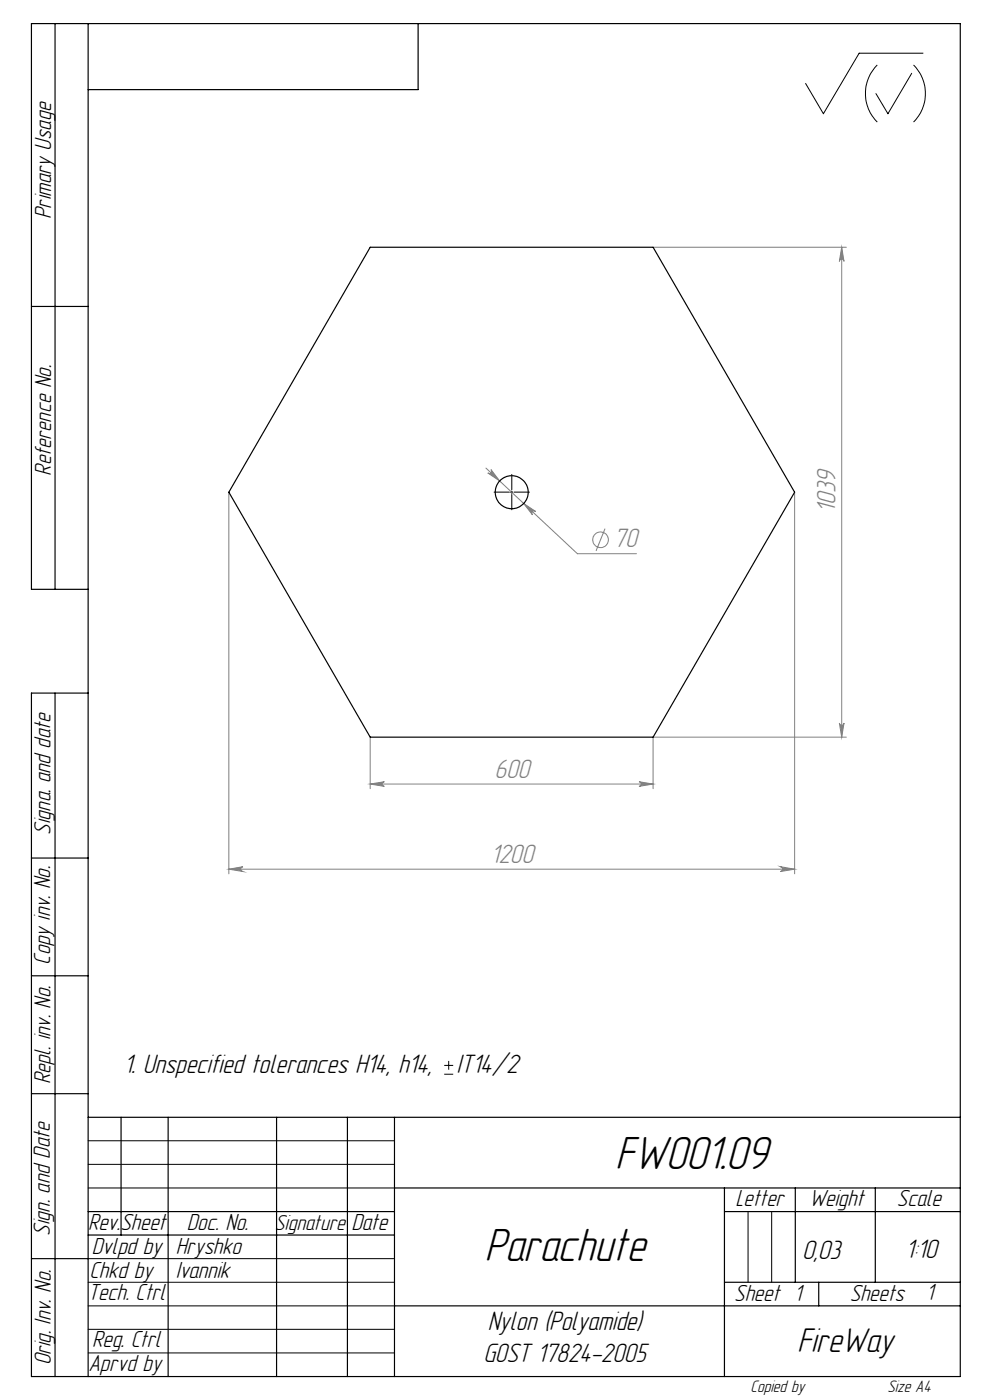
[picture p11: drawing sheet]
<svg xmlns="http://www.w3.org/2000/svg" width="210mm" height="297mm" viewBox="0 0 210 297" stroke-linecap="round" stroke-linejoin="round" font-family="sans-serif">
<g fill="none" stroke="#808080" stroke-width=".21">
<path d="M138.7 52.5h40.8M178.5 52.5v103.9M178.5 52.5l.5 3a.49 .49 0 0 0-.5-.5 .49 .49 0 0 0-.5 .5zM103.1 99.3l19.4 18.2h12.5M104.1 99.6l1.9 2.4-2.5-1.7a.49 .49 0 0 0 .6 0 .49 .49 0 0 0 0-.7zM48.5 104.6v80.8M111.1 106.8l2.5 1.7a.49 .49 0 0 0-.7 0 .49 .49 0 0 0 .1 .7zM128.3 112.1l-1.9 4.8M168.6 104.6v80.8M78.5 156.6v10.7M138.5 156.6v10.7M138.7 156.4h40.8"/>
<path d="M178 153.4a.49 .49 0 0 0 .5 .4 .49 .49 0 0 0 .5-.4l-.5 3zM78.5 166.3l3-.5a.49 .49 0 0 0-.4 .5 .49 .49 0 0 0 .4 .5zM78.5 166.3h60M135.5 165.8l3 .5-3 .5a.49 .49 0 0 0 .5-.5 .49 .49 0 0 0-.5-.5zM48.5 184.4l3-.5a.51 .51 0 0 0-.4 .5 .51 .51 0 0 0 .4 .5zM48.5 184.4h120.1M165.6 183.9l3 .5-3 .5a.51 .51 0 0 0 .4-.5 .51 .51 0 0 0-.4-.5z"/>
<circle cx="127.4" cy="114.5" r="1.67"/>
</g>
<g fill="none" stroke="#000" stroke-width=".21">
<path d="M186.1 13.8a8.6 8.6 0 0 0 0 12.1M193.4 15.6l-5.1 8.5-2.5-4.2M193.8 13.8a8.6 8.6 0 0 1 0 12.1M195.8 11.3h-13.6l-7.5 12.8-3.8-6.4M108.3 104.4h.5M108.5 104.2v.5M94.2 227.9h1.9M94.2 226h1.9M95.2 225.1v1.8M18.7 242h65M18.7 247h65M18.7 252h65"/>
<path d="M158.7 257v15M163.7 257v15M18.7 267h65M18.7 272h65M18.7 277h65M18.7 282h65M18.7 287h65"/>
</g>
<path d="M108.1 104.4h-3.3M108.6 103.9v-3.2M108.6 104.9v3.3M109.1 104.4h3.2" fill="none" stroke="#000" stroke-width=".21" stroke-dasharray="15.2 1.3 1.3 1.3"/>
<g fill="none" stroke="#000" stroke-width=".25">
<path d="M11.7 5v120M18.7 5v287M88.7 5v14h-70M6.7 65h12M18.7 125h-12v-120h197v287h-197v-145h12M11.7 147v145M6.7 182h12M6.7 207h12M6.7 232h12M18.7 237h185M25.7 237v25M35.7 237v55"/>
<path d="M58.7 237v55M73.7 237v55M83.7 237v55M18.7 257h65M83.7 252h120M153.7 257h50M153.7 252v40M168.7 252v20M185.7 252v20M6.7 267h12M18.7 262h65M83.7 277h120"/>
<path d="M153.7 272h50M173.7 272v5"/>
</g>
<g fill="#808080">
<path d="M104.1 99.6a.49 .49 0 0 1 0 .7 .49 .49 0 0 1-.6 0l2.5 1.7zM111.1 106.8l1.9 2.4a.49 .49 0 0 1 0-.7 .49 .49 0 0 1 .6 0z"/>
<path d="M48.5 184.4l3-.5a.51 .51 0 0 0-.4 .5 .51 .51 0 0 0 .4 .5zM165.6 183.9l3 .5-3 .5a.51 .51 0 0 0 .4-.5 .51 .51 0 0 0-.4-.5z"/>
<path d="M78.5 166.3l3-.5a.49 .49 0 0 0-.4 .5 .49 .49 0 0 0 .4 .5zM135.5 165.8l3 .5-3 .5a.49 .49 0 0 0 .5-.5 .49 .49 0 0 0-.5-.5z"/>
<path d="M178.5 52.5l.5 3a.49 .49 0 0 0-.5-.5 .49 .49 0 0 0-.5 .5zM178 153.4a.49 .49 0 0 0 .5 .4 .49 .49 0 0 0 .5-.4l-.5 3z"/>
</g>
<g fill="none" stroke="#000" stroke-width=".25">
<path d="M78.5 52.5h60l30.1 51.9-30.1 52h-60l-30-52z"/>
<circle cx="108.6" cy="104.4" r="3.5"/>
</g>
<g font-size="10.2">
<text x="130.5" y="248.1">FW001.09</text>
<text x="102.8" y="267.4">Parachute</text>
</g>
<text font-size="7.5" x="169.1" y="286.7">FireWay</text>
<g font-size="5.8" fill="#808080">
<text x="177.2" y="108.7" transform="rotate(-90 177.2 108.7)">1039</text>
<text x="130.1" y="116.1">70</text>
<text x="104.9" y="164.9">600</text>
<text x="104.1" y="183">1200</text>
</g>
<g font-size="5.8">
<text x="26.3" y="227.6">1. Unspecified tolerances H14, h14,</text>
<text x="96.8" y="227.6">IT14/2</text>
<text x="170.1" y="267">0,03</text>
<text x="192.1" y="267">1:10</text>
<text x="103.5" y="282.2">Nylon (Polyamide)</text>
<text x="102.5" y="288.9">GOST 17824-2005</text>
</g>
<g font-size="5.1">
<text x="10.9" y="46.5" transform="rotate(-90 10.9 46.5)">Primary Usage</text>
<text x="10.9" y="100.9" transform="rotate(-90 10.9 100.9)">Reference No.</text>
<text x="10.7" y="177.1" transform="rotate(-90 10.7 177.1)">Signa. and date</text>
<text x="10.7" y="204.6" transform="rotate(-90 10.7 204.6)">Copy inv. No.</text>
<text x="10.7" y="230.1" transform="rotate(-90 10.7 230.1)">Repl. inv. No.</text>
<text x="156.1" y="255.9">Letter</text>
<text x="171.6" y="255.9">Weight</text>
<text x="190.3" y="255.9">Scale</text>
<text x="10.5" y="262.2" transform="rotate(-90 10.5 262.2)">Sign. and Date</text>
<text x="18.7" y="261">Rev.Sheet</text>
<text x="39.6" y="261">Doc. No.</text>
<text x="74.5" y="261">Date</text>
<text x="19.5" y="266.1">Dvlpd by</text>
<text x="37.3" y="266.1">Hryshko</text>
<text x="18.7" y="275.8">Tech. Ctrl</text>
<text x="19" y="271">Chkd by</text>
<text x="37.3" y="271">Ivannik</text>
<text x="196.5" y="275.7">1</text>
<text x="155.8" y="276">Sheet 1</text>
<text x="180.2" y="276.1">Sheets</text>
<text x="19.5" y="285.7">Reg. Ctrl</text>
<text x="10.8" y="289.7" transform="rotate(-90 10.8 289.7)">Orig. Inv. No.</text>
<text x="18.8" y="290.8">Aprvd by</text>
</g>
<text font-size="4.7" x="58.3" y="261">Signature</text>
<g font-size="3.7">
<text x="159.2" y="295.3">Copied by</text>
<text x="188.2" y="295.4">Size À4</text>
</g>
</svg>
